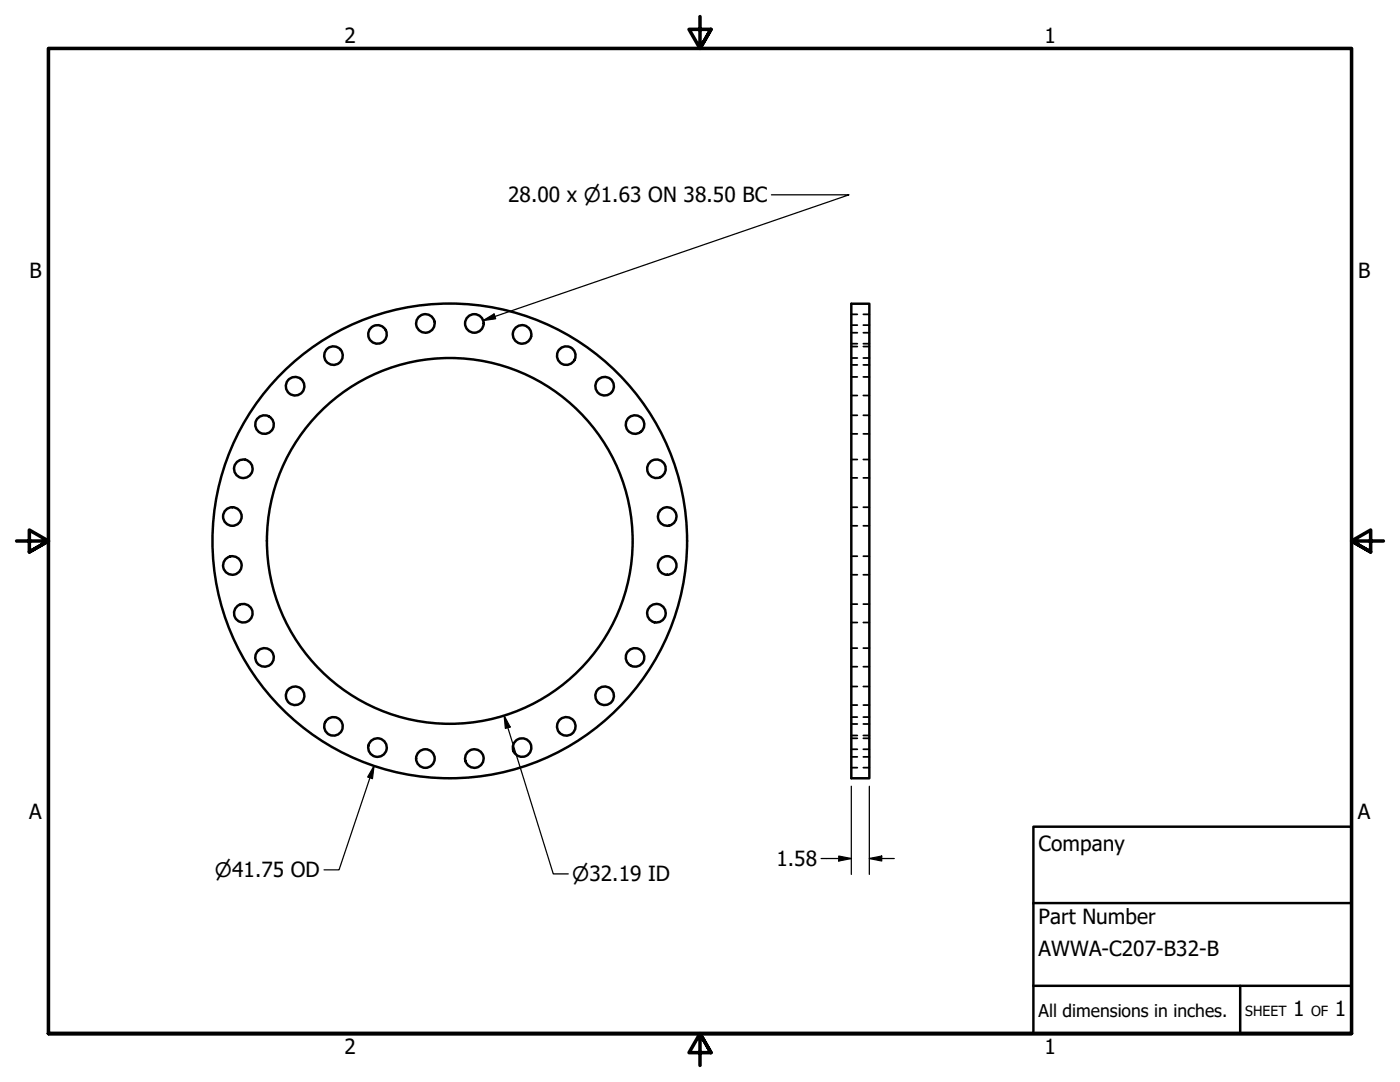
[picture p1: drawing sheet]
<svg xmlns="http://www.w3.org/2000/svg" width="279mm" height="216mm" viewBox="0 0 279 216" stroke-linecap="round" stroke-linejoin="round" font-family="sans-serif">
<!-- layer: Visible (ANSI) -->
<g fill="none" stroke="#000" stroke-width=".49">
<path d="M169.9 60.6h3.6v94.7h-3.6z"/>
<circle cx="58.9" cy="77.1" r="1.85"/>
<circle cx="66.6" cy="71" r="1.85"/>
<circle cx="75.3" cy="66.7" r="1.85"/>
<circle cx="84.9" cy="64.5" r="1.85"/>
<circle cx="94.7" cy="64.5" r="1.85"/>
<circle cx="104.2" cy="66.7" r="1.85"/>
<circle cx="113" cy="71" r="1.85"/>
<circle cx="120.7" cy="77.1" r="1.85"/>
<circle cx="48.6" cy="93.5" r="1.85"/>
<circle cx="52.8" cy="84.7" r="1.85"/>
<circle cx="126.7" cy="84.7" r="1.85"/>
<circle cx="131" cy="93.5" r="1.85"/>
<circle cx="46.4" cy="103.1" r="1.85"/>
<circle cx="46.4" cy="112.8" r="1.85"/>
<circle cx="89.8" cy="107.9" r="47.4"/>
<circle cx="89.8" cy="107.9" r="36.5"/>
<circle cx="133.2" cy="103.1" r="1.85"/>
<circle cx="133.2" cy="112.8" r="1.85"/>
<circle cx="48.6" cy="122.4" r="1.85"/>
<circle cx="52.8" cy="131.2" r="1.85"/>
<circle cx="58.9" cy="138.8" r="1.85"/>
<circle cx="120.7" cy="138.8" r="1.85"/>
<circle cx="126.7" cy="131.2" r="1.85"/>
<circle cx="131" cy="122.4" r="1.85"/>
<circle cx="66.6" cy="144.9" r="1.85"/>
<circle cx="75.3" cy="149.2" r="1.85"/>
<circle cx="84.9" cy="151.4" r="1.85"/>
<circle cx="94.7" cy="151.4" r="1.85"/>
<circle cx="104.2" cy="149.2" r="1.85"/>
<circle cx="113" cy="144.9" r="1.85"/>
</g>
<!-- layer: Hidden (ANSI) -->
<g fill="none" stroke="#000" stroke-width=".35">
<path d="M169.9 71.4h1.2M169.9 68.6h1.2M169.9 64.9h1.2M169.9 72.8h1.2M169.9 69.1h1.2M169.9 78.9h1.2M169.9 75.2h1.2M169.9 66.4h1.2M169.9 62.7h1.2M172.3 71.4h1.2M172.3 68.6h1.2M172.3 64.9h1.2"/>
<path d="M172.3 72.8h1.2M172.3 69.1h1.2M172.3 78.9h1.2M172.3 75.2h1.2M172.3 66.4h1.2M172.3 62.7h1.2M169.9 86.6h1.2M169.9 82.9h1.2M169.9 95.4h1.2M169.9 91.7h1.2M172.3 86.6h1.2M172.3 82.9h1.2"/>
<path d="M172.3 95.4h1.2M172.3 91.7h1.2M169.9 104.9h1.2M169.9 101.2h1.2M169.9 114.7h1.2M169.9 111h1.2M172.3 104.9h1.2M172.3 101.2h1.2M172.3 114.7h1.2M172.3 111h1.2M169.9 124.2h1.2M169.9 120.5h1.2"/>
<path d="M169.9 133h1.2M169.9 129.3h1.2M169.9 137h1.2M172.3 124.2h1.2M172.3 120.5h1.2M172.3 133h1.2M172.3 129.3h1.2M172.3 137h1.2M169.9 144.5h1.2M169.9 140.7h1.2M169.9 146.8h1.2M169.9 143.1h1.2"/>
<path d="M169.9 151h1.2M169.9 147.3h1.2M169.9 153.2h1.2M169.9 149.5h1.2M172.3 144.5h1.2M172.3 140.7h1.2M172.3 146.8h1.2M172.3 143.1h1.2M172.3 151h1.2M172.3 147.3h1.2M172.3 153.2h1.2M172.3 149.5h1.2"/>
</g>
<!-- layer: Border (ANSI) -->
<path d="M139.7 3.3v6.4l-2.2-3.8h4.4l-2.2 3.8 2.2-3.8M3.3 107.9h6.4l-3.8-2.1v4.3l3.8-2.2-3.8 2.2M276.1 107.9h-6.4l3.8-2.1v4.3l-3.8-2.2 3.8 2.2M9.7 206.2v-196.5h260v196.5h-260h260M141.9 210l-2.2-3.8 2.2 3.8h-4.4l2.2-3.8v6.4" fill="none" stroke="#000" stroke-width=".71"/>
<!-- layer: Title (ANSI) -->
<path d="M206.2 165h63.5v41.2h-63.5zM206.2 196.7h63.5M206.2 180.2h63.5M247.5 196.7v9.5" fill="none" stroke="#000" stroke-width=".49"/>
<!-- layer: Dimension (ANSI) -->
<path d="M154 38.9h15.4l-73 25.1M96.4 64l2.2-1.3 .3 .9zM74.6 152.8l-.3 2.6-.9-.4zM74.6 152.8l-6.9 20.8h-3M100.6 142.8l1.2 2.3-.9 .2zM100.6 142.8l9.8 31.6h3M169.9 156.9v17.6M173.5 156.9v17.6M163.9 171.3h6M167.4 170.8l2.5 .5-2.5 .5zM173.5 171.3l2.5-.5v1zM173.5 171.3h5" fill="none" stroke="#000" stroke-width=".25"/>
<g fill="#000">
<path d="M96.4 64l2.2-1.3 .3 .9z" fill-rule="evenodd"/>
<path d="M74.6 152.8l-.3 2.6-.9-.4z" fill-rule="evenodd"/>
<path d="M100.6 142.8l1.2 2.3-.9 .2z" fill-rule="evenodd"/>
<path d="M167.4 170.8l2.5 .5-2.5 .5z" fill-rule="evenodd"/>
<path d="M173.5 171.3l2.5-.5v1z" fill-rule="evenodd"/>
</g>
<g font-size="4.2">
<text x="68.7" y="8.6">2</text>
<text x="208.4" y="8.6">1</text>
<text x="101.4" y="40.3">28.00 x ⌀1.63 ON 38.50 BC</text>
<text x="5.9" y="55.5">B</text>
<text x="271" y="55.5">B</text>
<text x="5.8" y="163.4">A</text>
<text x="271" y="163.4">A</text>
<text x="154.9" y="172.8">1.58</text>
<text x="207.3" y="169.8">Company</text>
<text x="207.3" y="184.4">Part Number</text>
<text x="207.3" y="190.7">AWWA-C207-B32-B</text>
<text x="258.1" y="202.8">1</text>
<text x="266.4" y="202.8">1</text>
<text x="68.7" y="210.3">2</text>
<text x="208.4" y="210.3">1</text>
</g>
<g font-size="4">
<text x="42.9" y="175">⌀41.75 OD</text>
<text x="114.2" y="175.9">⌀32.19 ID</text>
</g>
<text font-size="3.5" x="207.3" y="202.9">All dimensions in inches.</text>
<g font-size="2.8">
<text x="248.5" y="202.8">SHEET</text>
<text x="261.7" y="202.8">OF</text>
</g>
</svg>
